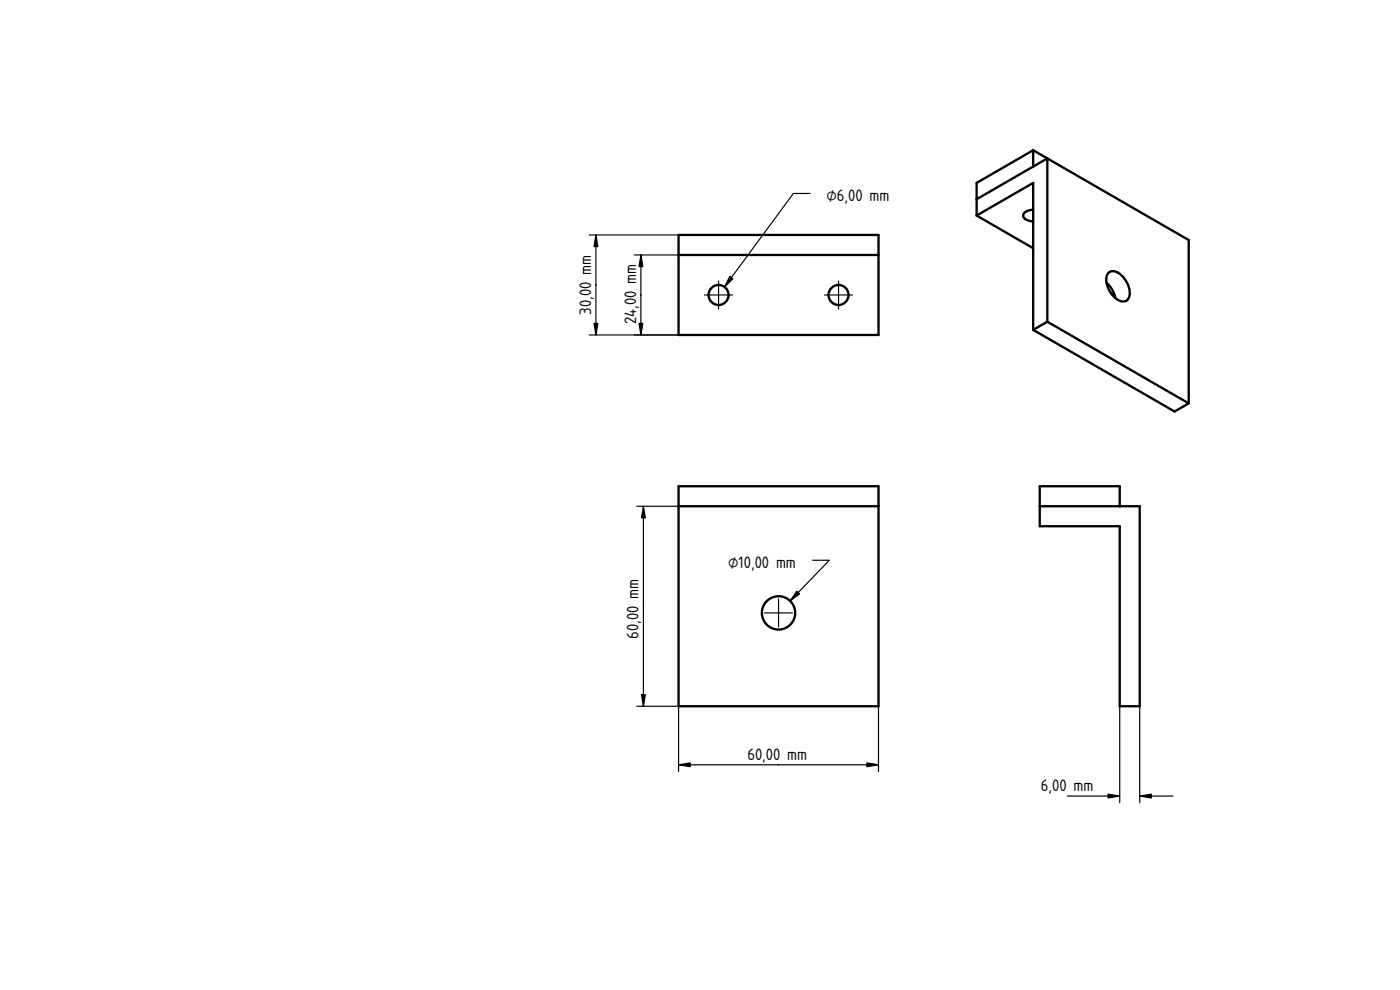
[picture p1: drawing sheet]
<svg xmlns="http://www.w3.org/2000/svg" width="420mm" height="297mm" viewBox="0 0 420 297" stroke-linecap="round" stroke-linejoin="round" font-family="sans-serif">
<path d="M233.7 178.9h.1" fill="none" stroke="#000" stroke-width=".3"/>
<path d="M203.6 151.9h60.1v60h-60.1z" fill-rule="evenodd" fill="#fff"/>
<path d="M233.7 178.9h.1" fill="none" stroke="#000" stroke-width=".3"/>
<g fill="#fff">
<path d="M203.6 145.9h60.1v6h-60.1z" fill-rule="evenodd"/>
<circle cx="233.6" cy="183.9" r="5"/>
</g>
<path d="M233.7 178.9h.1" fill="none" stroke="#000" stroke-width=".3"/>
<g fill="none" stroke="#000" stroke-width=".7">
<path d="M203.6 145.9h60.1v66h-60.1zM203.6 151.9h60.1"/>
<circle cx="233.6" cy="183.9" r="5"/>
</g>
<g fill="#000" stroke="#000" stroke-width=".35">
<path d="M193.1 151.9l.6 3.5h-1.2zM239.1 177.4l.9 .8-2.9 2.1zM192.5 208.4h1.2l-.6 3.5zM203.6 229.5l3.5-.6v1.2zM260.2 228.9l3.5 .6-3.5 .6z"/>
<path d="M233.7 179.7v8.4zM229.4 183.9h8.5z" fill-rule="evenodd"/>
</g>
<path d="M191.1 151.9h12.5M193.1 151.9v60M243.9 168.1h5l-11.8 12.2M191.1 211.9h12.5v19.6M263.7 211.9v19.6M203.6 229.5h60.1" fill="none" stroke="#000" stroke-width=".35"/>
<path d="M203.6 70.5h60.1v30h-60.1z" fill-rule="evenodd" fill="#fff"/>
<path d="M233.7 85.5h.1" fill="none" stroke="#000" stroke-width=".3"/>
<path d="M203.6 76.5h60.1v24h-60.1z" fill-rule="evenodd" fill="#fff"/>
<path d="M233.7 85.5h.1" fill="none" stroke="#000" stroke-width=".3"/>
<g fill="#fff">
<path d="M203.6 70.5h60.1v6h-60.1z" fill-rule="evenodd"/>
<circle cx="215.6" cy="88.5" r="3"/>
<circle cx="251.7" cy="88.5" r="3"/>
</g>
<g fill="none" stroke="#000" stroke-width=".7">
<path d="M203.6 70.5h60.1v30h-60.1zM203.6 76.5h60.1"/>
<circle cx="215.6" cy="88.5" r="3"/>
<circle cx="251.7" cy="88.5" r="3"/>
</g>
<g fill="#000" stroke="#000" stroke-width=".35">
<path d="M178.8 70.5l.6 3.5h-1.1zM192.3 76.5l.6 3.5h-1.1zM219 82.9l1 .7-2.6 2.5zM178.3 97h1.1l-.6 3.5zM191.8 97h1.1l-.6 3.5z"/>
<path d="M215.6 84.3v8.4zM211.4 88.5h8.4z" fill-rule="evenodd"/>
<path d="M251.7 84.3v8.4zM247.5 88.5h8.4z" fill-rule="evenodd"/>
</g>
<path d="M233.7 85.5h.1" fill="none" stroke="#000" stroke-width=".3"/>
<path d="M243.1 58h-5l-20.7 28.1M176.8 70.5h26.8M178.8 70.5v30M190.3 76.5h13.3M192.3 76.5v24M176.8 100.5h26.8" fill="none" stroke="#000" stroke-width=".35"/>
<path d="M293.1 54.9l17-9.8 46.6 26.9v49l-4.2 2.5-42.4-24.5v-24.5l-17-9.8z" fill-rule="evenodd" fill="#fff"/>
<path d="M327 85.5h.1" fill="none" stroke="#000" stroke-width=".3"/>
<path d="M314.3 47.5l42.4 24.5v49l-42.4-24.5z" fill-rule="evenodd" fill="#fff"/>
<path d="M327 85.5h.1" fill="none" stroke="#000" stroke-width=".3"/>
<g fill="#fff">
<path d="M310.1 45.1l4.2 2.4-4.2 2.5z"/>
<path d="M293.1 59.8l21.2-12.3v49l-4.2 2.5v-44.1l-17 9.8z" fill-rule="evenodd"/>
<path d="M310.1 99l4.2-2.5 42.4 24.5-4.2 2.5z" fill-rule="evenodd"/>
<path d="M293.1 64.7l17-9.8v8l-1.9 .4a1.37 1.37 0 0 0-1.1 1.4 1.37 1.37 0 0 0 1.1 1.3l1.9 .4v8.1z" fill-rule="evenodd"/>
<path d="M293.1 54.9l17-9.8v4.9l-17 9.8z" fill-rule="evenodd"/>
<path d="M332.6 81.9a2.83 2.83 0 0 1 4 .7 6.9 6.9 0 0 1 2.1 6.9 2.46 2.46 0 0 1-4-.1l-.3-.2a6.9 6.9 0 0 1-2.1-6.9z" fill-rule="evenodd"/>
<path d="M332.6 81.9a2.83 2.83 0 0 1 4 .7 6.9 6.9 0 0 1 2.1 6.9 2.39 2.39 0 0 1-2.4 .9 2.39 2.39 0 0 1-1.8-1.8l-.5-1.2-1-1.7a2.65 2.65 0 0 1-.4-3.8z" fill-rule="evenodd"/>
<path d="M307.4 63.9l1.4-.8 1.3-.2v3.5l-1.9-.4a1.33 1.33 0 0 1-.8-2.1z" fill-rule="evenodd"/>
<path d="M332.1 84.8l1.3 1.5 1.1 2.3a3.9 3.9 0 0 1-2.1-2.7z" fill-rule="evenodd"/>
<path d="M333.4 88l1.1 .6 .2 .8z" fill-rule="evenodd"/>
</g>
<g fill="none" stroke="#000" stroke-width=".7">
<path d="M310.1 50l4.2-2.5v49M310.1 45.1l46.6 26.9v49M310.1 50l-17 9.8M310.1 45.1l-17 9.8v9.8M310.1 45.1v4.9M293.1 64.7l17-9.8v44.1M293.1 64.7l17 9.8M310.1 62.9l-1.9 .4a1.37 1.37 0 0 0-1.1 1.4 1.37 1.37 0 0 0 1.1 1.3l1.9 .4M310.1 99l42.4 24.5 4.2-2.5M314.3 96.5l42.4 24.5M314.3 96.5l-4.2 2.5M332.1 84.8a8.2 8.2 0 0 1 2.6 4.6"/>
<path d="M332.6 82a2.79 2.79 0 0 1 4 .6 6.9 6.9 0 0 1 2.1 6.9 2.11 2.11 0 0 1-3.2 .5 7.1 7.1 0 0 1-3.2-7.5zM333.4 88l1.1 .6"/>
</g>
<path d="M312 145.9h24v6h6v60h-6v-54h-24z" fill-rule="evenodd" fill="#fff"/>
<path d="M327 178.9h.1" fill="none" stroke="#000" stroke-width=".3"/>
<path d="M312 151.9h30v60h-6v-54h-24z" fill-rule="evenodd" fill="#fff"/>
<path d="M327 178.9h.1" fill="none" stroke="#000" stroke-width=".3"/>
<path d="M312 145.9h24v6h-24z" fill-rule="evenodd" fill="#fff"/>
<path d="M312 151.9h30v60h-6v-54h-24v-12h24v6" fill="none" stroke="#000" stroke-width=".7"/>
<path d="M327 178.9h.1" fill="none" stroke="#000" stroke-width=".3"/>
<path d="M336 211.9v29M342 211.9v29M320.3 238.9h15.7M342 238.9h10" fill="none" stroke="#000" stroke-width=".35"/>
<path d="M332.5 238.3l3.5 .6-3.5 .5zM342 238.9l3.5-.6v1.1z" fill="#000" stroke="#000" stroke-width=".35"/>
<g font-size="4.7">
<text x="248.1" y="60.3">⌀6,00 mm</text>
<text x="177.4" y="94.4" transform="rotate(-90 177.4 94.4)">30,00 mm</text>
<text x="190.9" y="97.1" transform="rotate(-90 190.9 97.1)">24,00 mm</text>
<text x="218.5" y="170.3">⌀10,00 mm</text>
<text x="191.6" y="191.6" transform="rotate(-90 191.6 191.6)">60,00 mm</text>
<text x="224.3" y="228">60,00 mm</text>
<text x="312.4" y="237.4">6,00 mm</text>
</g>
</svg>
